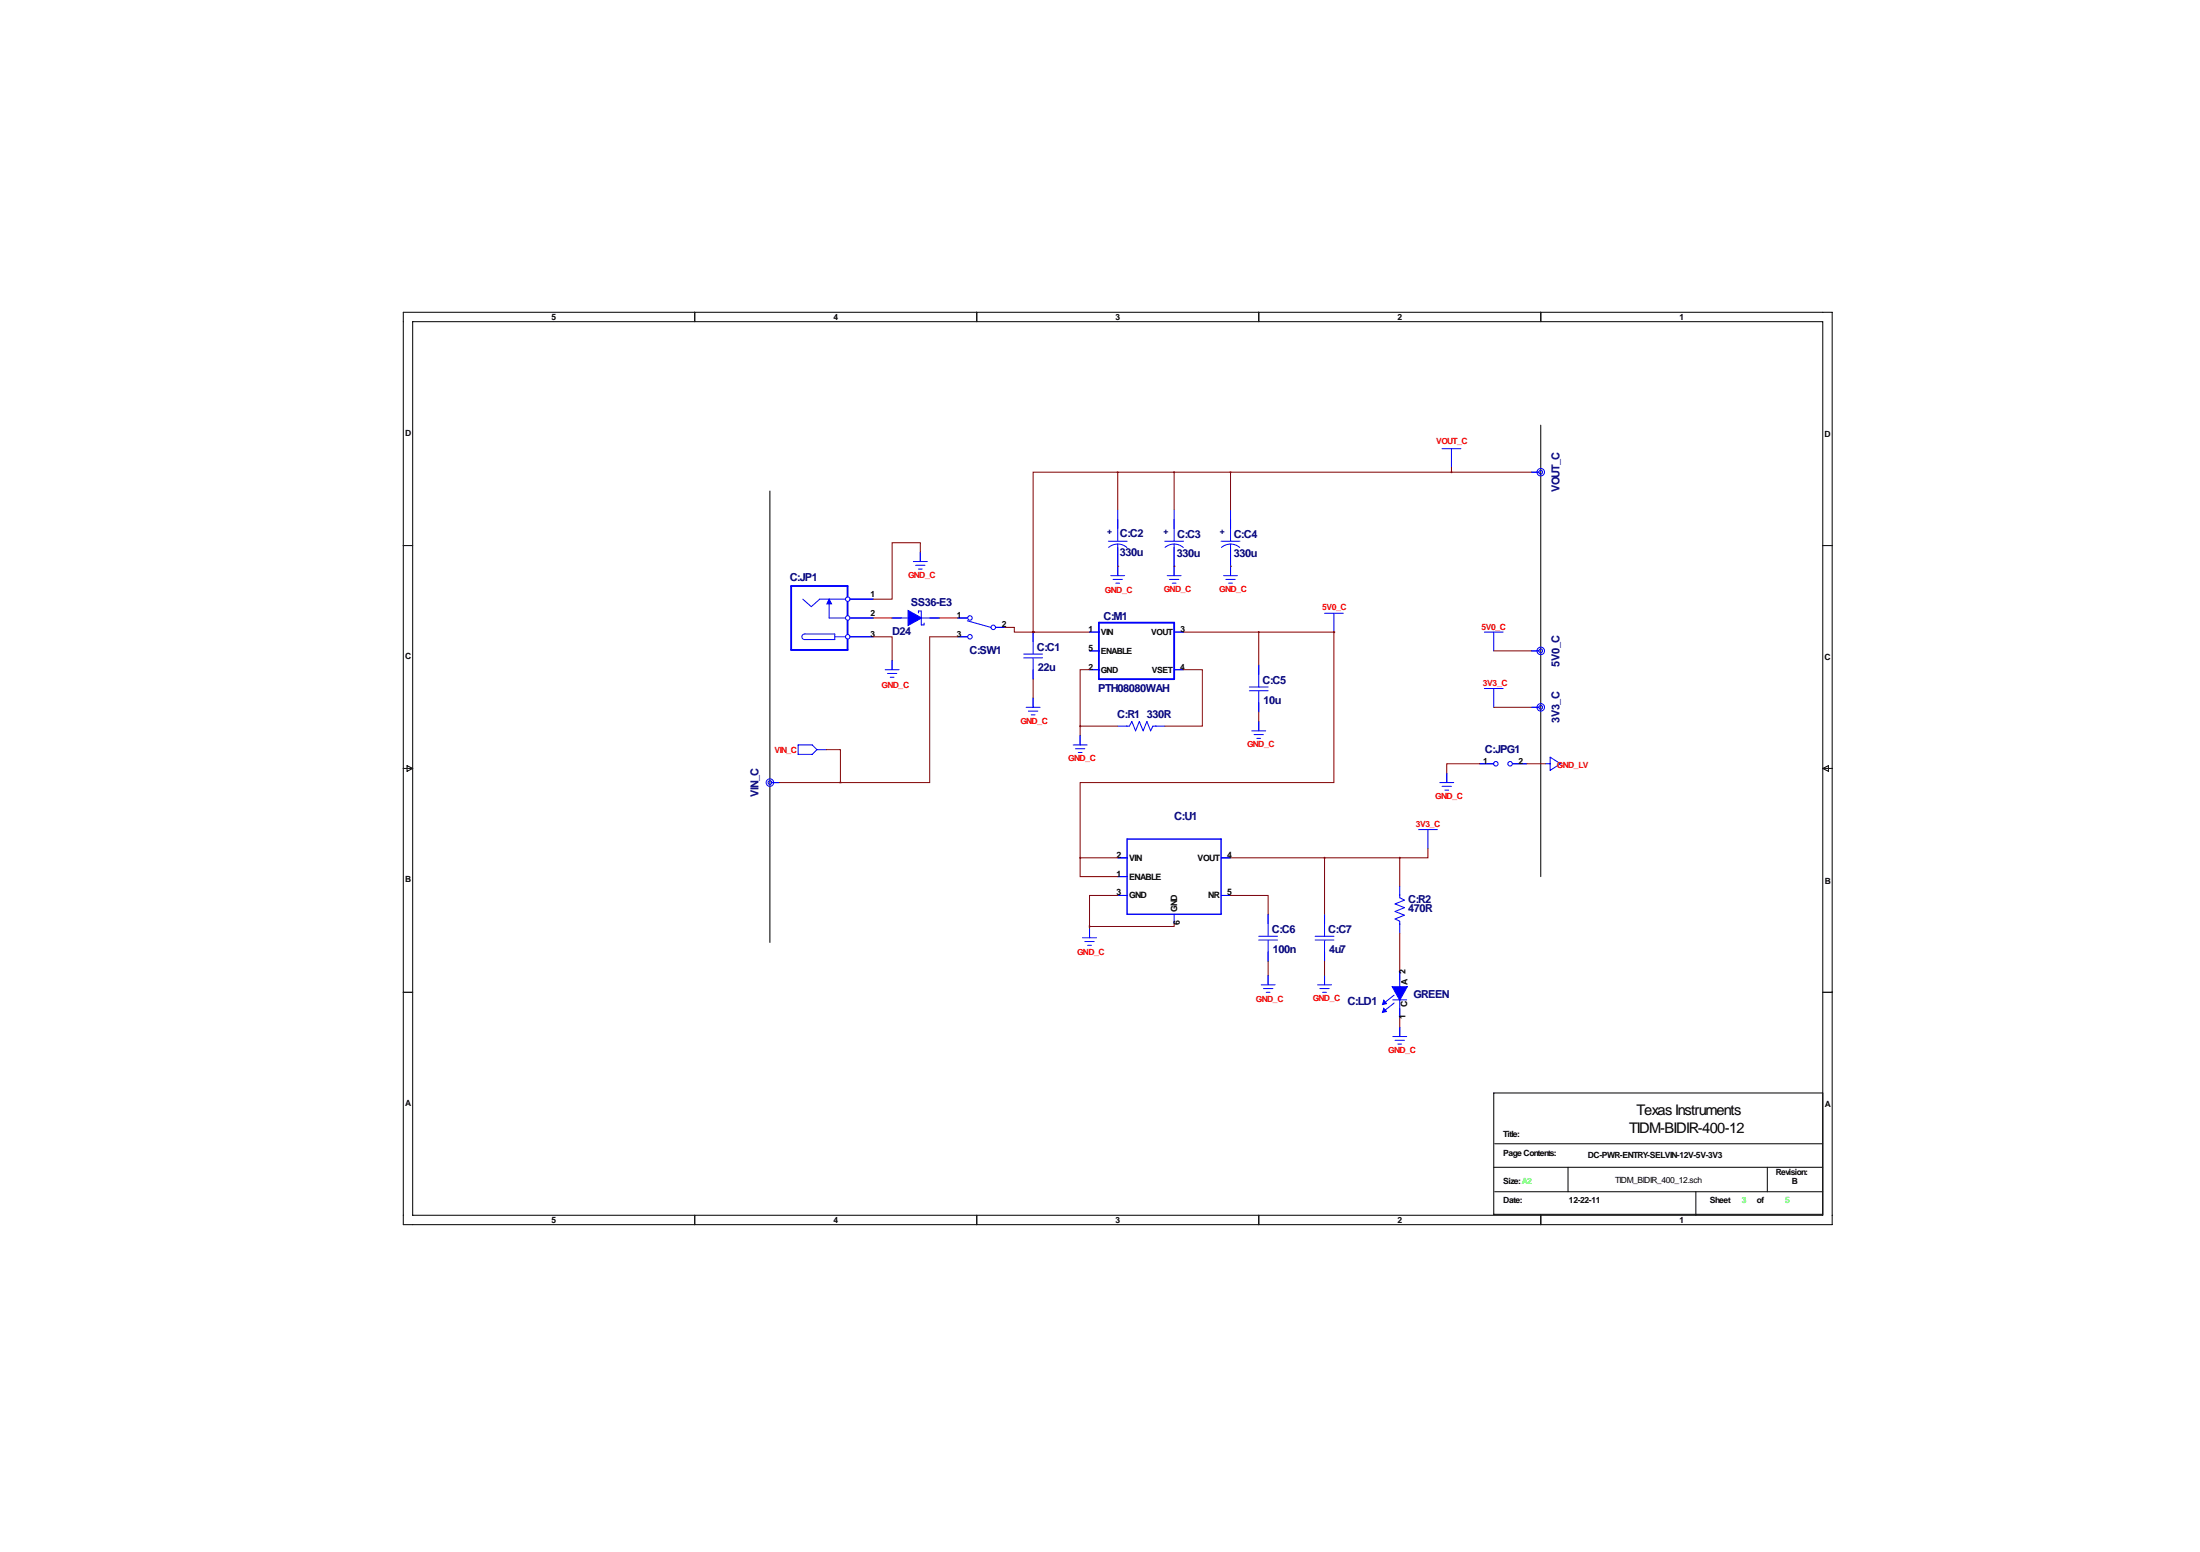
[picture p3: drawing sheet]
<svg xmlns="http://www.w3.org/2000/svg" width="594mm" height="419mm" viewBox="0 0 594 419" stroke-linecap="round" stroke-linejoin="round" font-family="sans-serif">
<g fill="none" stroke="#000" stroke-width=".27">
<path d="M109 84.3h386v246.4h-386zM111.5 86.9h381v241.3h-381zM187.7 84.3v2.6M263.9 84.3v2.6M340.1 84.3v2.6M416.3 84.3v2.6M416.3 114.8v121.9M208 132.6v121.9M109 147.3h2.5M492.5 147.3h2.5M109 207.5h2.5M110 206.8l1.5 .7-1.5 .8z"/>
<path d="M492.5 207.5h2.5M492.5 207.5l1.5-.7v1.5zM109 268h2.5M492.5 268h2.5M492.5 295.1h-88.9v32.8h88.9M403.6 315.2h88.9M403.9 308.9h88.6M423.7 315.2v6.6M477.5 315.2v6.6M187.7 328.2v2.5M263.9 328.2v2.5M340.1 328.2v2.5"/>
<path d="M403.9 321.8h88.6M416.3 328.2v2.5M458.2 321.8v6.4"/>
</g>
<g fill="none" stroke="#00f" stroke-width=".27">
<path d="M302 137.7v8.5M317.2 137.7v8.5M332.5 137.7v8.5M389.6 121.2h5.1M392.2 121.2v5M413.8 127.5h2M246.8 151.6h3.7M247.4 152.7h2.5M248.2 153.7h1M248.7 149.1v2.5M299.5 146.2h5M299.5 147.8a3.8 3.8 0 0 1 5 0"/>
<path d="M300.1 155.4h3.8M300.7 156.5h2.6M301.5 157.5h1M302 146.9v8.5M314.7 146.2h5.1M314.8 147.8a3.8 3.8 0 0 1 4.9 0M315.4 155.4h3.7M316 156.5h2.5M316.7 157.5h1.1M317.2 146.9v8.5M329.9 146.2h5.1M330 147.8a3.8 3.8 0 0 1 5 0"/>
<path d="M330.6 155.4h3.8M331.2 156.5h2.6M332 157.5h1M332.5 146.9v8.5M216.9 171.4l.5-.2h8.2v1.5h-8.2a.76 .76 0 0 1-.7-.5 .76 .76 0 0 1 .2-.8zM216.9 161.8l2.3 2 2.3-2h6.8M224 161.8v5.1h4.3M225.6 172h2.7M229.6 161.8h6.4M229.6 166.9h6.4M229.6 172h6.4M241 166.9h12.7"/>
<path d="M241 178.3v2.5M248.2 165.5v-.5h.7v3.8h.8v-.6M258.8 166.9h2.6M258.8 172h2.6M261.4 167.6l6.3 1.8M269 169.4h2.5M276.6 176.6h5.1M276.6 177.6h5.1M279.1 170.7v5.9M279.1 177.8v5.6M294.4 175.8h2.5M294.4 170.7h2.5"/>
<path d="M317.2 170.7h2.6M340.1 179.6v5.9M357.9 165.6h5.1M360.4 165.6v5.1M401.1 170.7h5M403.6 170.7v5.1M413.8 175.8h2M239.2 180.8h3.7M239.8 181.9h2.5M240.5 182.9h1.1M277.3 191h3.7M277.9 192h2.5"/>
<path d="M278.6 193h1.1M279.1 188.5v2.5M291.8 198.6v2.6M294.4 180.8h2.5M302 196.1h3.2l.6-1.3 1 2.6 1-2.6 1.1 2.6 1-2.6 1 2.6 .6-1.3h3.2M317.2 180.8h2.6M337.6 185.5h5M337.6 186.5h5M338.2 197.4h3.8M338.8 198.4h2.6M339.6 199.4h1M340.1 186.7v5.6"/>
<path d="M340.1 194.8v2.6M401.1 185.9h5M403.6 185.9v5.1M413.8 191h2M208.5 211.3h2.1M215.6 201.2h3.9l1.2 1.2-1.2 1.3h-3.9zM220.7 202.4h2.6M290 201.2h3.7M290.6 202.2h2.5M291.3 203.2h1.1M389 211.3h3.8M389.6 212.3h2.6"/>
<path d="M390.4 213.4h1M390.9 208.8v2.5M399.8 206.2h3.8M408.7 206.2h3.8M417.6 206.2h1.2M418.8 204.5l2.8 1.7-2.8 1.8zM302 231.6h2.5M302 236.7h2.5M329.9 231.6h2.6M378.2 239.3v3.1l1.3 .7-2.6 1 2.6 1-2.6 1 2.6 1-2.6 1.1 1.3 .6v3.2M383.3 224h5.1M385.8 224v5.1"/>
<path d="M292.5 253.2h3.8M293.1 254.3h2.6M293.9 255.3h1M294.4 250.7v2.5M302 241.8h2.5M317.2 246.9v2.5M329.9 241.8h2.6M340.1 252.8h5.1M340.1 253.8h5.1M342.6 246.9v5.9M342.6 254v5.6M355.3 252.8h5.1"/>
<path d="M355.3 253.8h5.1M357.9 246.9v5.9M357.9 254v5.6M340.8 265.9h3.7M341.4 267h2.5M342.1 268h1.1M342.6 263.4v2.5M356 265.9h3.8M356.6 267h2.6M357.4 268h1M357.9 263.4v2.5M376.3 270h3.8"/>
<path d="M376.3 279.9h3.8M376.7 270.9l-2.9 2.3M376.7 268.7l-2.9 2.3M378.2 262.1v12.7M378.2 277.4v2.5M376.9 280.9h2.6M377.7 281.9h1"/>
<circle cx="416.3" cy="127.5" r="1.02"/>
<circle cx="416.3" cy="127.5" r=".51"/>
<circle cx="229.1" cy="172" r=".61"/>
<circle cx="229.1" cy="161.8" r=".61"/>
<circle cx="229.1" cy="166.9" r=".61"/>
<circle cx="262.1" cy="172" r=".61"/>
<circle cx="262.1" cy="166.9" r=".61"/>
<circle cx="268.4" cy="169.4" r=".61"/>
<circle cx="416.3" cy="175.8" r="1.02"/>
<circle cx="416.3" cy="175.8" r=".51"/>
<circle cx="416.3" cy="191" r="1.02"/>
<circle cx="416.3" cy="191" r=".51"/>
<circle cx="208" cy="211.3" r=".51"/>
<circle cx="208" cy="211.3" r="1.02"/>
<circle cx="404.2" cy="206.2" r=".61"/>
<circle cx="408" cy="206.2" r=".61"/>
</g>
<g fill="#00f" stroke="#00f" stroke-width=".27">
<path d="M224 161.8l.7 1.3h-1.3z"/>
<path d="M373.9 270.1l.7 .9-1.1 .3z"/>
<path d="M373.9 272.3l.7 .9-1.1 .2z"/>
<path d="M376.2 266.4h4l-2 3.7z"/>
<path d="M245.4 164.8l3.6 2.1-3.6 2z"/>
</g>
<path d="M229 161v-2.8h-15.2v17.3h15.2v-2.8M229 162.6v3.5M229 167.6v3.6M296.9 168.1h20.3v15.3h-20.3z" fill="none" stroke="#00f" stroke-width=".51"/>
<path d="M304.5 226.6h25.4v20.3h-25.4z" fill="none" stroke="#00f" stroke-width=".38"/>
<g fill="none" stroke="#800000" stroke-width=".27">
<path d="M302 127.5h-22.9v43.2M302 127.5v10.2M302 127.5h111.8M317.2 127.5v10.2M332.5 127.5v10.2M392.2 126.2v1.3M248.7 149.1v-2.5h-7.7v15.2h-5M302 152.9h.1M317.2 152.9h.1M332.5 152.9h.1M236 172h5v6.3M236 166.9h5"/>
<path d="M253.7 166.9h5.1M258.8 172h-7.6v39.3h-24.1M271.5 169.4h2.6v1.3h5M279.1 170.7h.1M279.1 170.7h15.3M319.8 170.7h40.6M340.1 170.7v8.9M360.4 170.7v40.6h-68.6v20.3M360.4 170.7h.1M403.6 175.8h10.2M279.1 183.4v5.1M291.8 196.1h10.2"/>
<path d="M291.8 196.1v2.5M294.4 180.8h-2.6v15.3M319.8 180.8h5.1v15.3h-10.2M340.1 192.3v2.5M403.6 191h10.2M210.6 211.3h16.5M223.3 202.4h3.8v8.9M399.8 206.2h-8.9v2.6M412.5 206.2h5.1M291.8 231.6v5.1h10.2M291.8 231.6h10.2M332.5 231.6h45.7"/>
<path d="M357.9 231.6v15.3M378.2 231.6v7.7M385.8 229.1v2.5h-7.6M294.4 250.2v.5M302 241.8h-7.6v8.4M317.2 249.4v.8h-22.8M332.5 241.8h10.1v5.1M342.6 259.6v3.8M357.9 259.6v3.8M378.2 252v10.1M378.2 274.8v2.6"/>
</g>
<path d="M279.1 170.7a.05 .05 0 0 0 .1 0 .05 .05 0 0 0-.1 0zM291.8 196.1a.05 .05 0 0 0 .1 0 .05 .05 0 0 0-.1 0zM279.1 170.7a.05 .05 0 0 0 .1 0 .05 .05 0 0 0-.1 0zM317.2 127.5a.05 .05 0 0 0 .1 0 .05 .05 0 0 0-.1 0zM291.8 231.6a.05 .05 0 0 0 .1 0 .05 .05 0 0 0-.1 0z" fill="#800000" stroke="#800000" stroke-width=".51"/>
<g font-size="4">
<text x="442.2" y="301">Texas Instruments</text>
<text x="440.2" y="306.1">TIDM-BIDIR-400-12</text>
</g>
<g font-size="3" fill="#000080">
<text x="421.3" y="132.9" transform="rotate(-90 421.3 132.9)">VOUT_C</text>
<text x="302.6" y="145.1">C:C2</text>
<text x="318.1" y="145.2">C:C3</text>
<text x="333.3" y="145.2">C:C4</text>
<text x="302.6" y="150.3">330u</text>
<text x="318" y="150.3">330u</text>
<text x="333.4" y="150.4">330u</text>
<text x="213.4" y="156.8">C:JP1</text>
<text x="246.1" y="163.8">SS36-E3</text>
<text x="298.2" y="167.4">C:M1</text>
<text x="241" y="171.4">D24</text>
<text x="262" y="176.5">C:SW1</text>
<text x="280.2" y="175.8">C:C1</text>
<text x="280.4" y="181.1">22u</text>
<text x="341.1" y="184.7">C:C5</text>
<text x="421.3" y="180" transform="rotate(-90 421.3 180)">5V0_C</text>
<text x="296.7" y="186.7">PTH08080WAH</text>
<text x="341.4" y="190">10u</text>
<text x="301.9" y="194">C:R1</text>
<text x="309.9" y="193.9">330R</text>
<text x="421.3" y="195.3" transform="rotate(-90 421.3 195.3)">3V3_C</text>
<text x="401.2" y="203.3">C:JPG1</text>
<text x="205" y="215.2" transform="rotate(-90 205 215.2)">VIN_C</text>
<text x="317.2" y="221.5">C:U1</text>
<text x="380.5" y="243.8">C:R2</text>
<text x="343.7" y="252">C:C6</text>
<text x="358.9" y="252">C:C7</text>
<text x="380.5" y="246.4">470R</text>
<text x="343.9" y="257.3">100n</text>
<text x="359.2" y="257.3">4u7</text>
<text x="382" y="269.5">GREEN</text>
<text x="364.1" y="271.5">C:LD1</text>
</g>
<g font-size="2.4">
<text x="301.6" y="231.6">2</text>
<text x="305.1" y="232.4">VIN</text>
<text x="323.6" y="232.4">VOUT</text>
<text x="331.6" y="231.6">4</text>
<text x="301.6" y="236.7">1</text>
<text x="305.1" y="237.5">ENABLE</text>
<text x="301.6" y="241.8">3</text>
<text x="305.1" y="242.6">GND</text>
<text x="326.5" y="242.6">NR</text>
<text x="331.6" y="241.8">5</text>
<text x="318" y="246.4" transform="rotate(-90 318 246.4)">GND</text>
<text x="318.8" y="249.7" transform="rotate(-90 318.8 249.7)">6</text>
<text x="380.3" y="266.1" transform="rotate(-90 380.3 266.1)">A 2</text>
<text x="379.8" y="275.1" transform="rotate(-90 379.8 275.1)">1</text>
<text x="380.2" y="271.9" transform="rotate(-90 380.2 271.9)">C</text>
</g>
<g font-size="2.3">
<text x="149" y="86.4">5</text>
<text x="225.2" y="86.4">4</text>
<text x="301.4" y="86.4">3</text>
<text x="377.6" y="86.4">2</text>
<text x="453.8" y="86.4">1</text>
<text x="109.4" y="117.6">D</text>
<text x="493" y="118.1">D</text>
<text x="235.2" y="161.3">1</text>
<text x="235.2" y="166.4">2</text>
<text x="258.6" y="166.9">1</text>
<text x="235.2" y="172">3</text>
<text x="258.6" y="172">3</text>
<text x="270.7" y="169.4">2</text>
<text x="294.1" y="170.7">1</text>
<text x="297.4" y="171.5">VIN</text>
<text x="311.1" y="171.5">VOUT</text>
<text x="318.9" y="170.7">3</text>
<text x="109.4" y="178.1">C</text>
<text x="294.1" y="175.8">5</text>
<text x="297.4" y="176.5">ENABLE</text>
<text x="493" y="178.3">C</text>
<text x="294.1" y="180.8">2</text>
<text x="297.4" y="181.6">GND</text>
<text x="311.2" y="181.6">VSET</text>
<text x="318.9" y="180.8">4</text>
<text x="400.7" y="206.2">1</text>
<text x="410.3" y="206.2">2</text>
<text x="109.5" y="238.3">B</text>
<text x="493.1" y="238.8">B</text>
<text x="109.5" y="298.7">A</text>
<text x="493.1" y="299">A</text>
<text x="406.1" y="307.1">Title:</text>
<text x="406.1" y="312.2">Page Contents:</text>
<text x="429" y="312.7">DC-PWR-ENTRY-SELVIN-12V-5V-3V3</text>
<text x="479.8" y="317.2">Revision:</text>
<text x="406.1" y="319.8">Size: A2</text>
<text x="436.4" y="319.5">TIDM_BIDIR_400_12.sch</text>
<text x="484.1" y="319.8">B</text>
<text x="406.1" y="324.9">Date:</text>
<text x="423.9" y="324.9">12-22-11</text>
<text x="462" y="324.9">Sheet</text>
<text x="474.7" y="324.9">of</text>
<text x="149" y="330.2">5</text>
<text x="225.2" y="330.2">4</text>
<text x="301.4" y="330.2">3</text>
<text x="377.6" y="330.2">2</text>
<text x="453.8" y="330.2">1</text>
</g>
<g font-size="2.3" fill="#f00">
<text x="388" y="120">VOUT_C</text>
<text x="245.4" y="156.1">GND_C</text>
<text x="298.6" y="160.2">GND_C</text>
<text x="314.5" y="159.9">GND_C</text>
<text x="329.4" y="159.9">GND_C</text>
<text x="357.2" y="164.8">5V0_C</text>
<text x="400.3" y="170.1">5V0_C</text>
<text x="238.2" y="185.7">GND_C</text>
<text x="400.7" y="185.2">3V3_C</text>
<text x="275.7" y="195.6">GND_C</text>
<text x="209.2" y="203.4">VIN_C</text>
<text x="337" y="201.7">GND_C</text>
<text x="288.6" y="205.6">GND_C</text>
<text x="420.7" y="207.4">GND_LV</text>
<text x="387.8" y="215.7">GND_C</text>
<text x="382.5" y="223.4">3V3_C</text>
<text x="291" y="257.9">GND_C</text>
<text x="339.3" y="270.6">GND_C</text>
<text x="354.7" y="270.4">GND_C</text>
<text x="375.1" y="284.4">GND_C</text>
</g>
<g font-size="2.3" fill="#000080">
<text x="299.1" y="144.3">+</text>
<text x="314.4" y="144.3">+</text>
<text x="329.6" y="144.3">+</text>
</g>
<g font-size="2.3" fill="#0f0">
<text x="470.7" y="324.9">3</text>
<text x="482.3" y="324.9">5</text>
</g>
</svg>
